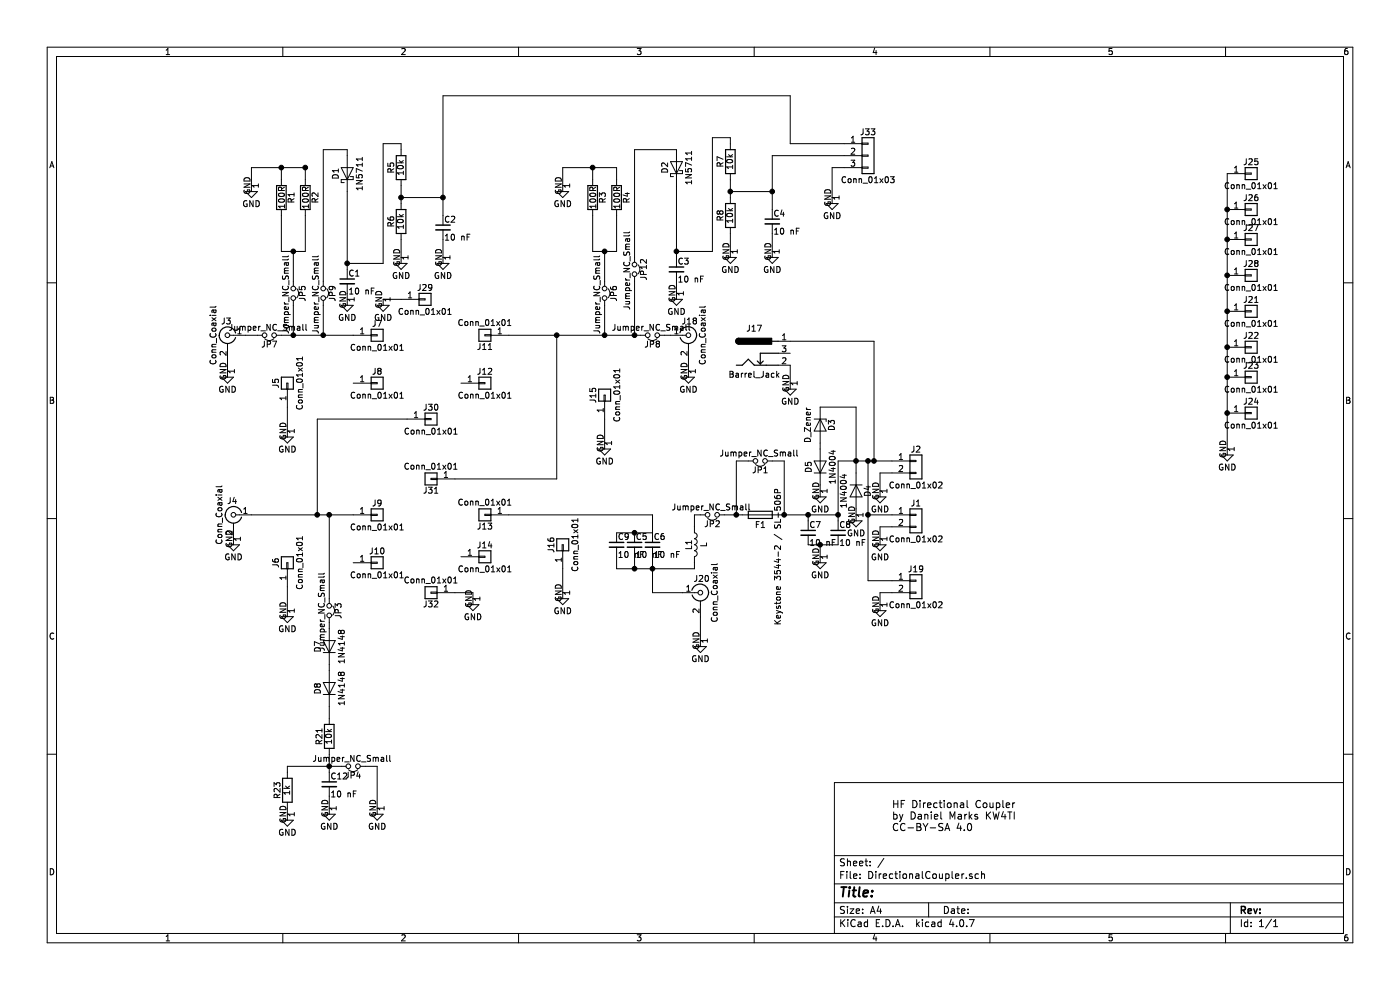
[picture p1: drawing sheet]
EESchema Schematic File Version 2
LIBS:power
LIBS:device
LIBS:switches
LIBS:relays
LIBS:motors
LIBS:transistors
LIBS:conn
LIBS:linear
LIBS:regul
LIBS:74xx
LIBS:cmos4000
LIBS:adc-dac
LIBS:memory
LIBS:xilinx
LIBS:microcontrollers
LIBS:dsp
LIBS:microchip
LIBS:analog_switches
LIBS:motorola
LIBS:texas
LIBS:intel
LIBS:audio
LIBS:interface
LIBS:digital-audio
LIBS:philips
LIBS:display
LIBS:cypress
LIBS:siliconi
LIBS:opto
LIBS:atmel
LIBS:contrib
LIBS:valves
LIBS:DirectionalCoupler-cache
EELAYER 25 0
EELAYER END
$Descr A4 11693 8268
encoding utf-8
Sheet 1 1
Title ""
Date ""
Rev ""
Comp ""
Comment1 ""
Comment2 ""
Comment3 ""
Comment4 ""
$EndDescr
$Comp
L Conn_Coaxial J3
U 1 1
P 1900 2800
F 0 "J3" H 1910 2920 50  0000 C CNN
F 1 "Conn_Coaxial" V 2015 2800 50  0000 C CNN
F 2 "DirectionalCoupler:bnc_90_1-1337543-0_pad_combo" H 1900 2800 50  0001 C CNN
F 3 "" H 1900 2800 50  0001 C CNN
	1    1900 2800
	-1   0    0    -1  
$EndComp
$Comp
L GND #PWR1
U 1 1
P 1900 3100
F 0 "#PWR1" H 1900 2850 50  0001 C CNN
F 1 "GND" H 1900 2950 50  0000 C CNN
F 2 "" H 1900 3100 50  0001 C CNN
F 3 "" H 1900 3100 50  0001 C CNN
	1    1900 3100
	1    0    0    -1  
$EndComp
$Comp
L Conn_Coaxial J18
U 1 1
P 5750 2800
F 0 "J18" H 5760 2920 50  0000 C CNN
F 1 "Conn_Coaxial" V 5865 2800 50  0000 C CNN
F 2 "DirectionalCoupler:bnc_90_1-1337543-0_pad_combo" H 5750 2800 50  0001 C CNN
F 3 "" H 5750 2800 50  0001 C CNN
	1    5750 2800
	1    0    0    -1  
$EndComp
$Comp
L GND #PWR18
U 1 1
P 5750 3100
F 0 "#PWR18" H 5750 2850 50  0001 C CNN
F 1 "GND" H 5750 2950 50  0000 C CNN
F 2 "" H 5750 3100 50  0001 C CNN
F 3 "" H 5750 3100 50  0001 C CNN
	1    5750 3100
	1    0    0    -1  
$EndComp
$Comp
L Conn_01x01 J5
U 1 1
P 2400 3200
F 0 "J5" H 2400 3300 50  0000 C CNN
F 1 "Conn_01x01" H 2400 3100 50  0000 C CNN
F 2 "Connectors:1pin" H 2400 3200 50  0001 C CNN
F 3 "" H 2400 3200 50  0001 C CNN
	1    2400 3200
	0    -1   -1   0   
$EndComp
$Comp
L GND #PWR4
U 1 1
P 2400 3600
F 0 "#PWR4" H 2400 3350 50  0001 C CNN
F 1 "GND" H 2400 3450 50  0000 C CNN
F 2 "" H 2400 3600 50  0001 C CNN
F 3 "" H 2400 3600 50  0001 C CNN
	1    2400 3600
	1    0    0    -1  
$EndComp
$Comp
L Conn_01x01 J7
U 1 1
P 3150 2800
F 0 "J7" H 3150 2900 50  0000 C CNN
F 1 "Conn_01x01" H 3150 2700 50  0000 C CNN
F 2 "Connectors:1pin" H 3150 2800 50  0001 C CNN
F 3 "" H 3150 2800 50  0001 C CNN
	1    3150 2800
	1    0    0    -1  
$EndComp
$Comp
L Conn_01x01 J11
U 1 1
P 4050 2800
F 0 "J11" H 4050 2900 50  0000 C CNN
F 1 "Conn_01x01" H 4050 2700 50  0000 C CNN
F 2 "Connectors:1pin" H 4050 2800 50  0001 C CNN
F 3 "" H 4050 2800 50  0001 C CNN
	1    4050 2800
	-1   0    0    1   
$EndComp
$Comp
L Conn_01x01 J15
U 1 1
P 5050 3300
F 0 "J15" H 5050 3400 50  0000 C CNN
F 1 "Conn_01x01" H 5050 3200 50  0000 C CNN
F 2 "Connectors:1pin" H 5050 3300 50  0001 C CNN
F 3 "" H 5050 3300 50  0001 C CNN
	1    5050 3300
	0    -1   -1   0   
$EndComp
$Comp
L GND #PWR16
U 1 1
P 5050 3700
F 0 "#PWR16" H 5050 3450 50  0001 C CNN
F 1 "GND" H 5050 3550 50  0000 C CNN
F 2 "" H 5050 3700 50  0001 C CNN
F 3 "" H 5050 3700 50  0001 C CNN
	1    5050 3700
	1    0    0    -1  
$EndComp
$Comp
L Conn_01x01 J12
U 1 1
P 4050 3200
F 0 "J12" H 4050 3300 50  0000 C CNN
F 1 "Conn_01x01" H 4050 3100 50  0000 C CNN
F 2 "Connectors:1pin" H 4050 3200 50  0001 C CNN
F 3 "" H 4050 3200 50  0001 C CNN
	1    4050 3200
	1    0    0    -1  
$EndComp
$Comp
L Conn_01x01 J8
U 1 1
P 3150 3200
F 0 "J8" H 3150 3300 50  0000 C CNN
F 1 "Conn_01x01" H 3150 3100 50  0000 C CNN
F 2 "Connectors:1pin" H 3150 3200 50  0001 C CNN
F 3 "" H 3150 3200 50  0001 C CNN
	1    3150 3200
	1    0    0    -1  
$EndComp
$Comp
L Conn_Coaxial J4
U 1 1
P 1950 4300
F 0 "J4" H 1960 4420 50  0000 C CNN
F 1 "Conn_Coaxial" V 2065 4300 50  0000 C CNN
F 2 "DirectionalCoupler:bnc_90_1-1337543-0_pad_combo" H 1950 4300 50  0001 C CNN
F 3 "" H 1950 4300 50  0001 C CNN
	1    1950 4300
	-1   0    0    -1  
$EndComp
$Comp
L GND #PWR2
U 1 1
P 1950 4500
F 0 "#PWR2" H 1950 4250 50  0001 C CNN
F 1 "GND" H 1950 4350 50  0000 C CNN
F 2 "" H 1950 4500 50  0001 C CNN
F 3 "" H 1950 4500 50  0001 C CNN
	1    1950 4500
	1    0    0    -1  
$EndComp
$Comp
L Conn_Coaxial J20
U 1 1
P 5850 4950
F 0 "J20" H 5860 5070 50  0000 C CNN
F 1 "Conn_Coaxial" V 5965 4950 50  0000 C CNN
F 2 "DirectionalCoupler:bnc_90_1-1337543-0_pad_combo" H 5850 4950 50  0001 C CNN
F 3 "" H 5850 4950 50  0001 C CNN
	1    5850 4950
	1    0    0    -1  
$EndComp
$Comp
L GND #PWR19
U 1 1
P 5850 5350
F 0 "#PWR19" H 5850 5100 50  0001 C CNN
F 1 "GND" H 5850 5200 50  0000 C CNN
F 2 "" H 5850 5350 50  0001 C CNN
F 3 "" H 5850 5350 50  0001 C CNN
	1    5850 5350
	1    0    0    -1  
$EndComp
$Comp
L GND #PWR5
U 1 1
P 2400 5100
F 0 "#PWR5" H 2400 4850 50  0001 C CNN
F 1 "GND" H 2400 4950 50  0000 C CNN
F 2 "" H 2400 5100 50  0001 C CNN
F 3 "" H 2400 5100 50  0001 C CNN
	1    2400 5100
	1    0    0    -1  
$EndComp
$Comp
L Conn_01x01 J9
U 1 1
P 3150 4300
F 0 "J9" H 3150 4400 50  0000 C CNN
F 1 "Conn_01x01" H 3150 4200 50  0000 C CNN
F 2 "Connectors:1pin" H 3150 4300 50  0001 C CNN
F 3 "" H 3150 4300 50  0001 C CNN
	1    3150 4300
	1    0    0    -1  
$EndComp
$Comp
L Conn_01x01 J13
U 1 1
P 4050 4300
F 0 "J13" H 4050 4400 50  0000 C CNN
F 1 "Conn_01x01" H 4050 4200 50  0000 C CNN
F 2 "Connectors:1pin" H 4050 4300 50  0001 C CNN
F 3 "" H 4050 4300 50  0001 C CNN
	1    4050 4300
	-1   0    0    1   
$EndComp
$Comp
L Conn_01x01 J16
U 1 1
P 4700 4550
F 0 "J16" H 4700 4650 50  0000 C CNN
F 1 "Conn_01x01" H 4700 4450 50  0000 C CNN
F 2 "Connectors:1pin" H 4700 4550 50  0001 C CNN
F 3 "" H 4700 4550 50  0001 C CNN
	1    4700 4550
	0    -1   -1   0   
$EndComp
$Comp
L GND #PWR15
U 1 1
P 4700 4950
F 0 "#PWR15" H 4700 4700 50  0001 C CNN
F 1 "GND" H 4700 4800 50  0000 C CNN
F 2 "" H 4700 4950 50  0001 C CNN
F 3 "" H 4700 4950 50  0001 C CNN
	1    4700 4950
	1    0    0    -1  
$EndComp
$Comp
L Conn_01x01 J14
U 1 1
P 4050 4650
F 0 "J14" H 4050 4750 50  0000 C CNN
F 1 "Conn_01x01" H 4050 4550 50  0000 C CNN
F 2 "Connectors:1pin" H 4050 4650 50  0001 C CNN
F 3 "" H 4050 4650 50  0001 C CNN
	1    4050 4650
	1    0    0    -1  
$EndComp
$Comp
L Conn_01x01 J10
U 1 1
P 3150 4700
F 0 "J10" H 3150 4800 50  0000 C CNN
F 1 "Conn_01x01" H 3150 4600 50  0000 C CNN
F 2 "Connectors:1pin" H 3150 4700 50  0001 C CNN
F 3 "" H 3150 4700 50  0001 C CNN
	1    3150 4700
	1    0    0    -1  
$EndComp
$Comp
L Conn_01x01 J21
U 1 1
P 10450 2600
F 0 "J21" H 10450 2700 50  0000 C CNN
F 1 "Conn_01x01" H 10450 2500 50  0000 C CNN
F 2 "Connectors:1pin" H 10450 2600 50  0001 C CNN
F 3 "" H 10450 2600 50  0001 C CNN
	1    10450 2600
	1    0    0    -1  
$EndComp
$Comp
L Conn_01x01 J22
U 1 1
P 10450 2900
F 0 "J22" H 10450 3000 50  0000 C CNN
F 1 "Conn_01x01" H 10450 2800 50  0000 C CNN
F 2 "Connectors:1pin" H 10450 2900 50  0001 C CNN
F 3 "" H 10450 2900 50  0001 C CNN
	1    10450 2900
	1    0    0    -1  
$EndComp
$Comp
L Conn_01x01 J23
U 1 1
P 10450 3150
F 0 "J23" H 10450 3250 50  0000 C CNN
F 1 "Conn_01x01" H 10450 3050 50  0000 C CNN
F 2 "Connectors:1pin" H 10450 3150 50  0001 C CNN
F 3 "" H 10450 3150 50  0001 C CNN
	1    10450 3150
	1    0    0    -1  
$EndComp
$Comp
L Conn_01x01 J24
U 1 1
P 10450 3450
F 0 "J24" H 10450 3550 50  0000 C CNN
F 1 "Conn_01x01" H 10450 3350 50  0000 C CNN
F 2 "Connectors:1pin" H 10450 3450 50  0001 C CNN
F 3 "" H 10450 3450 50  0001 C CNN
	1    10450 3450
	1    0    0    -1  
$EndComp
$Comp
L GND #PWR30
U 1 1
P 10250 3750
F 0 "#PWR30" H 10250 3500 50  0001 C CNN
F 1 "GND" H 10250 3600 50  0000 C CNN
F 2 "" H 10250 3750 50  0001 C CNN
F 3 "" H 10250 3750 50  0001 C CNN
	1    10250 3750
	1    0    0    -1  
$EndComp
$Comp
L Conn_01x01 J6
U 1 1
P 2400 4700
F 0 "J6" H 2400 4800 50  0000 C CNN
F 1 "Conn_01x01" H 2400 4600 50  0000 C CNN
F 2 "Connectors:1pin" H 2400 4700 50  0001 C CNN
F 3 "" H 2400 4700 50  0001 C CNN
	1    2400 4700
	0    -1   -1   0   
$EndComp
$Comp
L Conn_01x01 J29
U 1 1
P 3550 2500
F 0 "J29" H 3550 2600 50  0000 C CNN
F 1 "Conn_01x01" H 3550 2400 50  0000 C CNN
F 2 "Connectors:1pin" H 3550 2500 50  0001 C CNN
F 3 "" H 3550 2500 50  0001 C CNN
	1    3550 2500
	1    0    0    -1  
$EndComp
$Comp
L GND #PWR10
U 1 1
P 3200 2500
F 0 "#PWR10" H 3200 2250 50  0001 C CNN
F 1 "GND" H 3200 2350 50  0000 C CNN
F 2 "" H 3200 2500 50  0001 C CNN
F 3 "" H 3200 2500 50  0001 C CNN
	1    3200 2500
	1    0    0    -1  
$EndComp
$Comp
L Conn_01x01 J30
U 1 1
P 3600 3500
F 0 "J30" H 3600 3600 50  0000 C CNN
F 1 "Conn_01x01" H 3600 3400 50  0000 C CNN
F 2 "Connectors:1pin" H 3600 3500 50  0001 C CNN
F 3 "" H 3600 3500 50  0001 C CNN
	1    3600 3500
	1    0    0    -1  
$EndComp
$Comp
L Conn_01x01 J31
U 1 1
P 3600 4000
F 0 "J31" H 3600 4100 50  0000 C CNN
F 1 "Conn_01x01" H 3600 3900 50  0000 C CNN
F 2 "Connectors:1pin" H 3600 4000 50  0001 C CNN
F 3 "" H 3600 4000 50  0001 C CNN
	1    3600 4000
	-1   0    0    1   
$EndComp
$Comp
L Conn_01x01 J32
U 1 1
P 3600 4950
F 0 "J32" H 3600 5050 50  0000 C CNN
F 1 "Conn_01x01" H 3600 4850 50  0000 C CNN
F 2 "Connectors:1pin" H 3600 4950 50  0001 C CNN
F 3 "" H 3600 4950 50  0001 C CNN
	1    3600 4950
	-1   0    0    1   
$EndComp
$Comp
L GND #PWR13
U 1 1
P 3950 5000
F 0 "#PWR13" H 3950 4750 50  0001 C CNN
F 1 "GND" H 3950 4850 50  0000 C CNN
F 2 "" H 3950 5000 50  0001 C CNN
F 3 "" H 3950 5000 50  0001 C CNN
	1    3950 5000
	1    0    0    -1  
$EndComp
$Comp
L R R1
U 1 1
P 2350 1650
F 0 "R1" V 2430 1650 50  0000 C CNN
F 1 "100R" V 2350 1650 50  0000 C CNN
F 2 "DirectionalCoupler:R_Axial_DIN0309_L9.0mm_D3.2mm_P12.70mm_Horizontal" V 2280 1650 50  0001 C CNN
F 3 "" H 2350 1650 50  0001 C CNN
	1    2350 1650
	1    0    0    -1  
$EndComp
$Comp
L R R2
U 1 1
P 2550 1650
F 0 "R2" V 2630 1650 50  0000 C CNN
F 1 "100R" V 2550 1650 50  0000 C CNN
F 2 "DirectionalCoupler:R_Axial_DIN0309_L9.0mm_D3.2mm_P12.70mm_Horizontal" V 2480 1650 50  0001 C CNN
F 3 "" H 2550 1650 50  0001 C CNN
	1    2550 1650
	1    0    0    -1  
$EndComp
$Comp
L GND #PWR3
U 1 1
P 2100 1550
F 0 "#PWR3" H 2100 1300 50  0001 C CNN
F 1 "GND" H 2100 1400 50  0000 C CNN
F 2 "" H 2100 1550 50  0001 C CNN
F 3 "" H 2100 1550 50  0001 C CNN
	1    2100 1550
	1    0    0    -1  
$EndComp
$Comp
L R R3
U 1 1
P 4950 1650
F 0 "R3" V 5030 1650 50  0000 C CNN
F 1 "100R" V 4950 1650 50  0000 C CNN
F 2 "DirectionalCoupler:R_Axial_DIN0309_L9.0mm_D3.2mm_P12.70mm_Horizontal" V 4880 1650 50  0001 C CNN
F 3 "" H 4950 1650 50  0001 C CNN
	1    4950 1650
	1    0    0    -1  
$EndComp
$Comp
L R R4
U 1 1
P 5150 1650
F 0 "R4" V 5230 1650 50  0000 C CNN
F 1 "100R" V 5150 1650 50  0000 C CNN
F 2 "DirectionalCoupler:R_Axial_DIN0309_L9.0mm_D3.2mm_P12.70mm_Horizontal" V 5080 1650 50  0001 C CNN
F 3 "" H 5150 1650 50  0001 C CNN
	1    5150 1650
	1    0    0    -1  
$EndComp
$Comp
L GND #PWR14
U 1 1
P 4700 1550
F 0 "#PWR14" H 4700 1300 50  0001 C CNN
F 1 "GND" H 4700 1400 50  0000 C CNN
F 2 "" H 4700 1550 50  0001 C CNN
F 3 "" H 4700 1550 50  0001 C CNN
	1    4700 1550
	1    0    0    -1  
$EndComp
$Comp
L D_Schottky D1
U 1 1
P 2900 1450
F 0 "D1" H 2900 1550 50  0000 C CNN
F 1 "1N5711" H 2900 1350 50  0000 C CNN
F 2 "Diodes_THT:D_DO-35_SOD27_P7.62mm_Horizontal" H 2900 1450 50  0001 C CNN
F 3 "" H 2900 1450 50  0001 C CNN
	1    2900 1450
	0    -1   -1   0   
$EndComp
$Comp
L C_Small C1
U 1 1
P 2900 2350
F 0 "C1" H 2910 2420 50  0000 L CNN
F 1 "10 nF" H 2910 2270 50  0000 L CNN
F 2 "Capacitors_THT:C_Disc_D5.0mm_W2.5mm_P5.00mm" H 2900 2350 50  0001 C CNN
F 3 "" H 2900 2350 50  0001 C CNN
	1    2900 2350
	1    0    0    -1  
$EndComp
$Comp
L GND #PWR8
U 1 1
P 2900 2500
F 0 "#PWR8" H 2900 2250 50  0001 C CNN
F 1 "GND" H 2900 2350 50  0000 C CNN
F 2 "" H 2900 2500 50  0001 C CNN
F 3 "" H 2900 2500 50  0001 C CNN
	1    2900 2500
	1    0    0    -1  
$EndComp
$Comp
L R R5
U 1 1
P 3350 1400
F 0 "R5" V 3430 1400 50  0000 C CNN
F 1 "10k" V 3350 1400 50  0000 C CNN
F 2 "Resistors_THT:R_Axial_DIN0207_L6.3mm_D2.5mm_P7.62mm_Horizontal" V 3280 1400 50  0001 C CNN
F 3 "" H 3350 1400 50  0001 C CNN
	1    3350 1400
	-1   0    0    1   
$EndComp
$Comp
L R R6
U 1 1
P 3350 1850
F 0 "R6" V 3430 1850 50  0000 C CNN
F 1 "10k" V 3350 1850 50  0000 C CNN
F 2 "Resistors_THT:R_Axial_DIN0207_L6.3mm_D2.5mm_P7.62mm_Horizontal" V 3280 1850 50  0001 C CNN
F 3 "" H 3350 1850 50  0001 C CNN
	1    3350 1850
	-1   0    0    1   
$EndComp
$Comp
L GND #PWR11
U 1 1
P 3350 2150
F 0 "#PWR11" H 3350 1900 50  0001 C CNN
F 1 "GND" H 3350 2000 50  0000 C CNN
F 2 "" H 3350 2150 50  0001 C CNN
F 3 "" H 3350 2150 50  0001 C CNN
	1    3350 2150
	1    0    0    -1  
$EndComp
$Comp
L C_Small C2
U 1 1
P 3700 1900
F 0 "C2" H 3710 1970 50  0000 L CNN
F 1 "10 nF" H 3710 1820 50  0000 L CNN
F 2 "Capacitors_THT:C_Disc_D5.0mm_W2.5mm_P5.00mm" H 3700 1900 50  0001 C CNN
F 3 "" H 3700 1900 50  0001 C CNN
	1    3700 1900
	1    0    0    -1  
$EndComp
$Comp
L GND #PWR12
U 1 1
P 3700 2150
F 0 "#PWR12" H 3700 1900 50  0001 C CNN
F 1 "GND" H 3700 2000 50  0000 C CNN
F 2 "" H 3700 2150 50  0001 C CNN
F 3 "" H 3700 2150 50  0001 C CNN
	1    3700 2150
	1    0    0    -1  
$EndComp
$Comp
L D_Schottky D2
U 1 1
P 5650 1400
F 0 "D2" H 5650 1500 50  0000 C CNN
F 1 "1N5711" H 5650 1300 50  0000 C CNN
F 2 "Diodes_THT:D_DO-35_SOD27_P7.62mm_Horizontal" H 5650 1400 50  0001 C CNN
F 3 "" H 5650 1400 50  0001 C CNN
	1    5650 1400
	0    -1   -1   0   
$EndComp
$Comp
L C_Small C3
U 1 1
P 5650 2250
F 0 "C3" H 5660 2320 50  0000 L CNN
F 1 "10 nF" H 5660 2170 50  0000 L CNN
F 2 "Capacitors_THT:C_Disc_D5.0mm_W2.5mm_P5.00mm" H 5650 2250 50  0001 C CNN
F 3 "" H 5650 2250 50  0001 C CNN
	1    5650 2250
	1    0    0    -1  
$EndComp
$Comp
L R R7
U 1 1
P 6100 1350
F 0 "R7" V 6180 1350 50  0000 C CNN
F 1 "10k" V 6100 1350 50  0000 C CNN
F 2 "Resistors_THT:R_Axial_DIN0207_L6.3mm_D2.5mm_P7.62mm_Horizontal" V 6030 1350 50  0001 C CNN
F 3 "" H 6100 1350 50  0001 C CNN
	1    6100 1350
	-1   0    0    1   
$EndComp
$Comp
L R R8
U 1 1
P 6100 1800
F 0 "R8" V 6180 1800 50  0000 C CNN
F 1 "10k" V 6100 1800 50  0000 C CNN
F 2 "Resistors_THT:R_Axial_DIN0207_L6.3mm_D2.5mm_P7.62mm_Horizontal" V 6030 1800 50  0001 C CNN
F 3 "" H 6100 1800 50  0001 C CNN
	1    6100 1800
	-1   0    0    1   
$EndComp
$Comp
L GND #PWR20
U 1 1
P 6100 2100
F 0 "#PWR20" H 6100 1850 50  0001 C CNN
F 1 "GND" H 6100 1950 50  0000 C CNN
F 2 "" H 6100 2100 50  0001 C CNN
F 3 "" H 6100 2100 50  0001 C CNN
	1    6100 2100
	1    0    0    -1  
$EndComp
$Comp
L C_Small C4
U 1 1
P 6450 1850
F 0 "C4" H 6460 1920 50  0000 L CNN
F 1 "10 nF" H 6460 1770 50  0000 L CNN
F 2 "Capacitors_THT:C_Disc_D5.0mm_W2.5mm_P5.00mm" H 6450 1850 50  0001 C CNN
F 3 "" H 6450 1850 50  0001 C CNN
	1    6450 1850
	1    0    0    -1  
$EndComp
$Comp
L GND #PWR21
U 1 1
P 6450 2100
F 0 "#PWR21" H 6450 1850 50  0001 C CNN
F 1 "GND" H 6450 1950 50  0000 C CNN
F 2 "" H 6450 2100 50  0001 C CNN
F 3 "" H 6450 2100 50  0001 C CNN
	1    6450 2100
	1    0    0    -1  
$EndComp
$Comp
L Conn_01x03 J33
U 1 1
P 7250 1300
F 0 "J33" H 7250 1500 50  0000 C CNN
F 1 "Conn_01x03" H 7250 1100 50  0000 C CNN
F 2 "Pin_Headers:Pin_Header_Straight_1x03_Pitch2.54mm" H 7250 1300 50  0001 C CNN
F 3 "" H 7250 1300 50  0001 C CNN
	1    7250 1300
	1    0    0    -1  
$EndComp
$Comp
L GND #PWR25
U 1 1
P 6950 1650
F 0 "#PWR25" H 6950 1400 50  0001 C CNN
F 1 "GND" H 6950 1500 50  0000 C CNN
F 2 "" H 6950 1650 50  0001 C CNN
F 3 "" H 6950 1650 50  0001 C CNN
	1    6950 1650
	1    0    0    -1  
$EndComp
$Comp
L Jumper_NC_Small JP5
U 1 1
P 2450 2450
F 0 "JP5" H 2450 2530 50  0000 C CNN
F 1 "Jumper_NC_Small" H 2460 2390 50  0000 C CNN
F 2 "Pin_Headers:Pin_Header_Straight_1x02_Pitch2.54mm" H 2450 2450 50  0001 C CNN
F 3 "" H 2450 2450 50  0001 C CNN
	1    2450 2450
	0    1    1    0   
$EndComp
$Comp
L Jumper_NC_Small JP6
U 1 1
P 5050 2450
F 0 "JP6" H 5050 2530 50  0000 C CNN
F 1 "Jumper_NC_Small" H 5060 2390 50  0000 C CNN
F 2 "Pin_Headers:Pin_Header_Straight_1x02_Pitch2.54mm" H 5050 2450 50  0001 C CNN
F 3 "" H 5050 2450 50  0001 C CNN
	1    5050 2450
	0    1    1    0   
$EndComp
$Comp
L GND #PWR17
U 1 1
P 5650 2450
F 0 "#PWR17" H 5650 2200 50  0001 C CNN
F 1 "GND" H 5650 2300 50  0000 C CNN
F 2 "" H 5650 2450 50  0001 C CNN
F 3 "" H 5650 2450 50  0001 C CNN
	1    5650 2450
	1    0    0    -1  
$EndComp
$Comp
L D D7
U 1 1
P 2750 5400
F 0 "D7" H 2750 5500 50  0000 C CNN
F 1 "1N4148" H 2750 5300 50  0000 C CNN
F 2 "Diodes_THT:D_DO-35_SOD27_P7.62mm_Horizontal" H 2750 5400 50  0001 C CNN
F 3 "" H 2750 5400 50  0001 C CNN
	1    2750 5400
	0    -1   -1   0   
$EndComp
$Comp
L D D8
U 1 1
P 2750 5750
F 0 "D8" H 2750 5850 50  0000 C CNN
F 1 "1N4148" H 2750 5650 50  0000 C CNN
F 2 "Diodes_THT:D_DO-35_SOD27_P7.62mm_Horizontal" H 2750 5750 50  0001 C CNN
F 3 "" H 2750 5750 50  0001 C CNN
	1    2750 5750
	0    -1   -1   0   
$EndComp
$Comp
L C_Small C12
U 1 1
P 2750 6550
F 0 "C12" H 2760 6620 50  0000 L CNN
F 1 "10 nF" H 2760 6470 50  0000 L CNN
F 2 "Capacitors_THT:C_Disc_D5.0mm_W2.5mm_P2.50mm" H 2750 6550 50  0001 C CNN
F 3 "" H 2750 6550 50  0001 C CNN
	1    2750 6550
	1    0    0    -1  
$EndComp
$Comp
L Jumper_NC_Small JP3
U 1 1
P 2750 5100
F 0 "JP3" H 2750 5180 50  0000 C CNN
F 1 "Jumper_NC_Small" H 2760 5040 50  0000 C CNN
F 2 "Pin_Headers:Pin_Header_Straight_1x02_Pitch2.54mm" H 2750 5100 50  0001 C CNN
F 3 "" H 2750 5100 50  0001 C CNN
	1    2750 5100
	0    1    1    0   
$EndComp
$Comp
L R R21
U 1 1
P 2750 6150
F 0 "R21" V 2830 6150 50  0000 C CNN
F 1 "10k" V 2750 6150 50  0000 C CNN
F 2 "Resistors_THT:R_Axial_DIN0207_L6.3mm_D2.5mm_P7.62mm_Horizontal" V 2680 6150 50  0001 C CNN
F 3 "" H 2750 6150 50  0001 C CNN
	1    2750 6150
	-1   0    0    1   
$EndComp
$Comp
L GND #PWR7
U 1 1
P 2750 6750
F 0 "#PWR7" H 2750 6500 50  0001 C CNN
F 1 "GND" H 2750 6600 50  0000 C CNN
F 2 "" H 2750 6750 50  0001 C CNN
F 3 "" H 2750 6750 50  0001 C CNN
	1    2750 6750
	1    0    0    -1  
$EndComp
$Comp
L Jumper_NC_Small JP4
U 1 1
P 2950 6400
F 0 "JP4" H 2950 6480 50  0000 C CNN
F 1 "Jumper_NC_Small" H 2960 6340 50  0000 C CNN
F 2 "Pin_Headers:Pin_Header_Straight_1x02_Pitch2.54mm" H 2950 6400 50  0001 C CNN
F 3 "" H 2950 6400 50  0001 C CNN
	1    2950 6400
	-1   0    0    1   
$EndComp
$Comp
L GND #PWR9
U 1 1
P 3150 6750
F 0 "#PWR9" H 3150 6500 50  0001 C CNN
F 1 "GND" H 3150 6600 50  0000 C CNN
F 2 "" H 3150 6750 50  0001 C CNN
F 3 "" H 3150 6750 50  0001 C CNN
	1    3150 6750
	1    0    0    -1  
$EndComp
$Comp
L R R23
U 1 1
P 2400 6600
F 0 "R23" V 2480 6600 50  0000 C CNN
F 1 "1k" V 2400 6600 50  0000 C CNN
F 2 "Resistors_THT:R_Axial_DIN0207_L6.3mm_D2.5mm_P7.62mm_Horizontal" V 2330 6600 50  0001 C CNN
F 3 "" H 2400 6600 50  0001 C CNN
	1    2400 6600
	-1   0    0    1   
$EndComp
$Comp
L GND #PWR6
U 1 1
P 2400 6800
F 0 "#PWR6" H 2400 6550 50  0001 C CNN
F 1 "GND" H 2400 6650 50  0000 C CNN
F 2 "" H 2400 6800 50  0001 C CNN
F 3 "" H 2400 6800 50  0001 C CNN
	1    2400 6800
	1    0    0    -1  
$EndComp
$Comp
L Jumper_NC_Small JP9
U 1 1
P 2700 2450
F 0 "JP9" H 2700 2530 50  0000 C CNN
F 1 "Jumper_NC_Small" H 2710 2390 50  0000 C CNN
F 2 "Pin_Headers:Pin_Header_Straight_1x02_Pitch2.54mm" H 2700 2450 50  0001 C CNN
F 3 "" H 2700 2450 50  0001 C CNN
	1    2700 2450
	0    1    1    0   
$EndComp
$Comp
L Jumper_NC_Small JP12
U 1 1
P 5300 2250
F 0 "JP12" H 5300 2330 50  0000 C CNN
F 1 "Jumper_NC_Small" H 5310 2190 50  0000 C CNN
F 2 "Pin_Headers:Pin_Header_Straight_1x02_Pitch2.54mm" H 5300 2250 50  0001 C CNN
F 3 "" H 5300 2250 50  0001 C CNN
	1    5300 2250
	0    1    1    0   
$EndComp
$Comp
L C_Small C6
U 1 1
P 5450 4550
F 0 "C6" H 5460 4620 50  0000 L CNN
F 1 "10 nF" H 5460 4470 50  0000 L CNN
F 2 "Capacitors_THT:C_Disc_D5.0mm_W2.5mm_P5.00mm" H 5450 4550 50  0001 C CNN
F 3 "" H 5450 4550 50  0001 C CNN
	1    5450 4550
	1    0    0    -1  
$EndComp
$Comp
L C_Small C5
U 1 1
P 5300 4550
F 0 "C5" H 5310 4620 50  0000 L CNN
F 1 "10 nF" H 5310 4470 50  0000 L CNN
F 2 "Capacitors_THT:C_Disc_D5.0mm_W2.5mm_P5.00mm" H 5300 4550 50  0001 C CNN
F 3 "" H 5300 4550 50  0001 C CNN
	1    5300 4550
	1    0    0    -1  
$EndComp
$Comp
L L L1
U 1 1
P 5800 4550
F 0 "L1" V 5750 4550 50  0000 C CNN
F 1 "L" V 5875 4550 50  0000 C CNN
F 2 "DirectionalCoupler:BigRFChokeInductor" H 5800 4550 50  0001 C CNN
F 3 "" H 5800 4550 50  0001 C CNN
	1    5800 4550
	1    0    0    -1  
$EndComp
$Comp
L C_Small C7
U 1 1
P 6750 4450
F 0 "C7" H 6760 4520 50  0000 L CNN
F 1 "10 nF" H 6760 4370 50  0000 L CNN
F 2 "Capacitors_THT:C_Disc_D5.0mm_W2.5mm_P5.00mm" H 6750 4450 50  0001 C CNN
F 3 "" H 6750 4450 50  0001 C CNN
	1    6750 4450
	1    0    0    -1  
$EndComp
$Comp
L C_Small C8
U 1 1
P 7000 4450
F 0 "C8" H 7010 4520 50  0000 L CNN
F 1 "10 nF" H 7010 4370 50  0000 L CNN
F 2 "Capacitors_THT:C_Disc_D5.0mm_W2.5mm_P5.00mm" H 7000 4450 50  0001 C CNN
F 3 "" H 7000 4450 50  0001 C CNN
	1    7000 4450
	1    0    0    -1  
$EndComp
$Comp
L GND #PWR24
U 1 1
P 6850 4650
F 0 "#PWR24" H 6850 4400 50  0001 C CNN
F 1 "GND" H 6850 4500 50  0000 C CNN
F 2 "" H 6850 4650 50  0001 C CNN
F 3 "" H 6850 4650 50  0001 C CNN
	1    6850 4650
	1    0    0    -1  
$EndComp
$Comp
L Conn_01x02 J1
U 1 1
P 7650 4300
F 0 "J1" H 7650 4400 50  0000 C CNN
F 1 "Conn_01x02" H 7650 4100 50  0000 C CNN
F 2 "Connectors_Terminal_Blocks:TerminalBlock_bornier-2_P5.08mm" H 7650 4300 50  0001 C CNN
F 3 "" H 7650 4300 50  0001 C CNN
	1    7650 4300
	1    0    0    -1  
$EndComp
$Comp
L GND #PWR28
U 1 1
P 7350 4500
F 0 "#PWR28" H 7350 4250 50  0001 C CNN
F 1 "GND" H 7350 4350 50  0000 C CNN
F 2 "" H 7350 4500 50  0001 C CNN
F 3 "" H 7350 4500 50  0001 C CNN
	1    7350 4500
	1    0    0    -1  
$EndComp
$Comp
L Conn_01x02 J2
U 1 1
P 7650 3850
F 0 "J2" H 7650 3950 50  0000 C CNN
F 1 "Conn_01x02" H 7650 3650 50  0000 C CNN
F 2 "Connectors_Terminal_Blocks:TerminalBlock_bornier-2_P5.08mm" H 7650 3850 50  0001 C CNN
F 3 "" H 7650 3850 50  0001 C CNN
	1    7650 3850
	1    0    0    -1  
$EndComp
$Comp
L GND #PWR27
U 1 1
P 7350 4100
F 0 "#PWR27" H 7350 3850 50  0001 C CNN
F 1 "GND" H 7350 3950 50  0000 C CNN
F 2 "" H 7350 4100 50  0001 C CNN
F 3 "" H 7350 4100 50  0001 C CNN
	1    7350 4100
	1    0    0    -1  
$EndComp
$Comp
L Fuse F1
U 1 1
P 6350 4300
F 0 "F1" V 6430 4300 50  0000 C CNN
F 1 "Keystone 3544-2 / SL-506P" H 6700 4450 50  0000 C CNN
F 2 "DirectionalCoupler:SL506Pfuseholder" V 6280 4300 50  0001 C CNN
F 3 "" H 6350 4300 50  0001 C CNN
	1    6350 4300
	0    1    1    0   
$EndComp
$Comp
L Jumper_NC_Small JP1
U 1 1
P 6350 3850
F 0 "JP1" H 6350 3930 50  0000 C CNN
F 1 "Jumper_NC_Small" H 6360 3790 50  0000 C CNN
F 2 "Pin_Headers:Pin_Header_Straight_1x02_Pitch2.54mm" H 6350 3850 50  0001 C CNN
F 3 "" H 6350 3850 50  0001 C CNN
	1    6350 3850
	-1   0    0    1   
$EndComp
$Comp
L D D4
U 1 1
P 7150 4100
F 0 "D4" H 7150 4200 50  0000 C CNN
F 1 "1N4004" H 7150 4000 50  0000 C CNN
F 2 "Diodes_THT:D_DO-41_SOD81_P10.16mm_Horizontal" H 7150 4100 50  0001 C CNN
F 3 "" H 7150 4100 50  0001 C CNN
	1    7150 4100
	0    1    1    0   
$EndComp
$Comp
L GND #PWR26
U 1 1
P 7150 4300
F 0 "#PWR26" H 7150 4050 50  0001 C CNN
F 1 "GND" H 7150 4150 50  0000 C CNN
F 2 "" H 7150 4300 50  0001 C CNN
F 3 "" H 7150 4300 50  0001 C CNN
	1    7150 4300
	1    0    0    -1  
$EndComp
$Comp
L D_Zener D3
U 1 1
P 6850 3550
F 0 "D3" H 6850 3650 50  0000 C CNN
F 1 "D_Zener" H 6850 3450 50  0000 C CNN
F 2 "Diodes_THT:D_DO-41_SOD81_P10.16mm_Horizontal" H 6850 3550 50  0001 C CNN
F 3 "" H 6850 3550 50  0001 C CNN
	1    6850 3550
	0    1    1    0   
$EndComp
$Comp
L GND #PWR23
U 1 1
P 6850 4100
F 0 "#PWR23" H 6850 3850 50  0001 C CNN
F 1 "GND" H 6850 3950 50  0000 C CNN
F 2 "" H 6850 4100 50  0001 C CNN
F 3 "" H 6850 4100 50  0001 C CNN
	1    6850 4100
	1    0    0    -1  
$EndComp
$Comp
L D D5
U 1 1
P 6850 3900
F 0 "D5" H 6850 4000 50  0000 C CNN
F 1 "1N4004" H 6850 3800 50  0000 C CNN
F 2 "Diodes_THT:D_DO-41_SOD81_P10.16mm_Horizontal" H 6850 3900 50  0001 C CNN
F 3 "" H 6850 3900 50  0001 C CNN
	1    6850 3900
	0    -1   -1   0   
$EndComp
$Comp
L Barrel_Jack J17
U 1 1
P 6300 2950
F 0 "J17" H 6300 3160 50  0000 C CNN
F 1 "Barrel_Jack" H 6300 2775 50  0000 C CNN
F 2 "Connectors:BARREL_JACK" H 6350 2910 50  0001 C CNN
F 3 "" H 6350 2910 50  0001 C CNN
	1    6300 2950
	1    0    0    -1  
$EndComp
$Comp
L GND #PWR22
U 1 1
P 6600 3200
F 0 "#PWR22" H 6600 2950 50  0001 C CNN
F 1 "GND" H 6600 3050 50  0000 C CNN
F 2 "" H 6600 3200 50  0001 C CNN
F 3 "" H 6600 3200 50  0001 C CNN
	1    6600 3200
	1    0    0    -1  
$EndComp
Wire Wire Line
	4250 2800 5350 2800
Wire Wire Line
	2400 3600 2400 3400
Wire Wire Line
	5050 3700 5050 3500
Wire Wire Line
	5850 5150 5850 5350
Wire Wire Line
	2400 5100 2400 4900
Wire Wire Line
	2100 4300 2950 4300
Wire Wire Line
	4700 4950 4700 4750
Wire Wire Line
	10250 1450 10250 3750
Connection ~ 10250 2900
Connection ~ 10250 3150
Connection ~ 10250 3450
Wire Wire Line
	3200 2500 3350 2500
Wire Wire Line
	3950 5000 3950 4950
Wire Wire Line
	3950 4950 3800 4950
Wire Wire Line
	3800 4000 4650 4000
Wire Wire Line
	4650 4000 4650 2800
Connection ~ 4650 2800
Wire Wire Line
	3400 3500 2650 3500
Wire Wire Line
	2650 3500 2650 4300
Connection ~ 2650 4300
Wire Wire Line
	2350 1800 2350 2100
Wire Wire Line
	2550 2100 2550 1800
Wire Wire Line
	2100 1550 2100 1400
Wire Wire Line
	2100 1400 2550 1400
Wire Wire Line
	2350 1400 2350 1500
Connection ~ 2350 1400
Wire Wire Line
	4700 1550 4700 1400
Wire Wire Line
	4700 1400 5150 1400
Wire Wire Line
	5150 1400 5150 1500
Wire Wire Line
	4950 1400 4950 1500
Connection ~ 4950 1400
Wire Wire Line
	5150 2100 5150 1800
Wire Wire Line
	4950 1800 4950 2100
Connection ~ 2550 1400
Wire Wire Line
	2900 1600 2900 2250
Wire Wire Line
	3350 2150 3350 2000
Wire Wire Line
	3350 1550 3350 1700
Wire Wire Line
	3700 2150 3700 2000
Wire Wire Line
	3700 800  3700 1800
Wire Wire Line
	3700 1650 3350 1650
Connection ~ 3350 1650
Wire Wire Line
	5650 1550 5650 2150
Wire Wire Line
	6100 2100 6100 1950
Wire Wire Line
	6100 1500 6100 1650
Wire Wire Line
	5950 1150 5950 2100
Wire Wire Line
	5950 1150 6100 1150
Wire Wire Line
	6100 1150 6100 1200
Wire Wire Line
	6450 2100 6450 1950
Wire Wire Line
	6450 1300 6450 1750
Wire Wire Line
	6450 1600 6100 1600
Connection ~ 6100 1600
Wire Wire Line
	6950 1400 6950 1650
Wire Wire Line
	6950 1400 7050 1400
Wire Wire Line
	6450 1300 7050 1300
Connection ~ 6450 1600
Wire Wire Line
	3700 800  6600 800 
Wire Wire Line
	6600 800  6600 1200
Wire Wire Line
	6600 1200 7050 1200
Connection ~ 3700 1650
Wire Wire Line
	2550 1400 2550 1500
Wire Wire Line
	5450 4950 5700 4950
Wire Wire Line
	2350 2100 2550 2100
Wire Wire Line
	2700 1250 2700 2350
Wire Wire Line
	2700 1250 2900 1250
Wire Wire Line
	2900 1250 2900 1300
Wire Wire Line
	4950 2100 5150 2100
Wire Wire Line
	2450 2350 2450 2100
Connection ~ 2450 2100
Wire Wire Line
	2450 2550 2450 2800
Wire Wire Line
	5050 2350 5050 2100
Connection ~ 5050 2100
Wire Wire Line
	5050 2550 5050 2800
Connection ~ 5050 2800
Wire Wire Line
	5650 2350 5650 2450
Wire Wire Line
	2900 2450 2900 2500
Wire Wire Line
	2750 4300 2750 5000
Wire Wire Line
	2750 5200 2750 5250
Wire Wire Line
	2750 5550 2750 5600
Wire Wire Line
	2750 6000 2750 5900
Wire Wire Line
	2750 6750 2750 6650
Wire Wire Line
	5950 2100 5650 2100
Connection ~ 5650 2100
Wire Wire Line
	3350 1200 3350 1250
Wire Wire Line
	3200 1200 3350 1200
Wire Wire Line
	3200 1200 3200 2200
Wire Wire Line
	3200 2200 2900 2200
Connection ~ 2900 2200
Wire Wire Line
	2750 6300 2750 6450
Wire Wire Line
	2400 6400 2850 6400
Connection ~ 2750 6400
Wire Wire Line
	3050 6400 3150 6400
Wire Wire Line
	3150 6400 3150 6750
Connection ~ 2750 4300
Wire Wire Line
	2400 6800 2400 6750
Wire Wire Line
	2400 6450 2400 6400
Wire Wire Line
	2700 2800 2700 2550
Connection ~ 2700 2800
Wire Wire Line
	5300 1250 5650 1250
Wire Wire Line
	5450 4650 5450 4950
Wire Wire Line
	5150 4450 5450 4450
Wire Wire Line
	5450 4450 5450 4300
Wire Wire Line
	5300 4650 5300 4750
Wire Wire Line
	5150 4750 5800 4750
Connection ~ 5450 4750
Wire Wire Line
	6750 4300 6750 4350
Connection ~ 6750 4300
Wire Wire Line
	6750 4550 7000 4550
Wire Wire Line
	6850 4650 6850 4550
Connection ~ 6850 4550
Wire Wire Line
	7350 4500 7350 4400
Wire Wire Line
	7350 4400 7450 4400
Wire Wire Line
	5450 4300 4250 4300
Wire Wire Line
	7350 4100 7350 3950
Wire Wire Line
	7350 3950 7450 3950
Wire Wire Line
	6500 4300 7000 4300
Wire Wire Line
	7000 3850 7000 4350
Connection ~ 7000 4300
Wire Wire Line
	7000 3850 7450 3850
Wire Wire Line
	6050 4300 6200 4300
Wire Wire Line
	6150 4300 6150 3850
Wire Wire Line
	6150 3850 6250 3850
Connection ~ 6150 4300
Wire Wire Line
	6450 3850 6550 3850
Wire Wire Line
	6550 3850 6550 4300
Connection ~ 6550 4300
Wire Wire Line
	7150 4250 7150 4300
Wire Wire Line
	7150 3400 7150 3950
Connection ~ 7150 3850
Wire Wire Line
	6850 3700 6850 3750
Wire Wire Line
	6850 4050 6850 4100
Wire Wire Line
	6850 3400 7150 3400
Wire Wire Line
	7250 3850 7250 4850
Wire Wire Line
	7250 4300 7450 4300
Connection ~ 7250 3850
Wire Wire Line
	6600 3200 6600 3050
Wire Wire Line
	6600 2850 7300 2850
Wire Wire Line
	7300 2850 7300 3850
Connection ~ 7300 3850
Wire Wire Line
	5800 4750 5800 4700
$Comp
L Jumper_NC_Small JP2
U 1 1
P 5950 4300
F 0 "JP2" H 5950 4380 50  0000 C CNN
F 1 "Jumper_NC_Small" H 5960 4240 50  0000 C CNN
F 2 "Pin_Headers:Pin_Header_Straight_1x02_Pitch2.54mm" H 5950 4300 50  0001 C CNN
F 3 "" H 5950 4300 50  0001 C CNN
	1    5950 4300
	-1   0    0    1   
$EndComp
Wire Wire Line
	5800 4400 5800 4300
Wire Wire Line
	5800 4300 5850 4300
$Comp
L Conn_01x02 J19
U 1 1
P 7650 4850
F 0 "J19" H 7650 4950 50  0000 C CNN
F 1 "Conn_01x02" H 7650 4650 50  0000 C CNN
F 2 "Connectors_Terminal_Blocks:TerminalBlock_bornier-2_P5.08mm" H 7650 4850 50  0001 C CNN
F 3 "" H 7650 4850 50  0001 C CNN
	1    7650 4850
	1    0    0    -1  
$EndComp
Wire Wire Line
	7250 4850 7450 4850
Connection ~ 7250 4300
$Comp
L GND #PWR29
U 1 1
P 7350 5050
F 0 "#PWR29" H 7350 4800 50  0001 C CNN
F 1 "GND" H 7350 4900 50  0000 C CNN
F 2 "" H 7350 5050 50  0001 C CNN
F 3 "" H 7350 5050 50  0001 C CNN
	1    7350 5050
	1    0    0    -1  
$EndComp
Wire Wire Line
	7350 5050 7350 4950
Wire Wire Line
	7350 4950 7450 4950
Wire Wire Line
	5750 3000 5750 3100
Wire Wire Line
	1900 3000 1900 3100
$Comp
L Conn_01x01 J25
U 1 1
P 10450 1450
F 0 "J25" H 10450 1550 50  0000 C CNN
F 1 "Conn_01x01" H 10450 1350 50  0000 C CNN
F 2 "Connectors:1pin" H 10450 1450 50  0001 C CNN
F 3 "" H 10450 1450 50  0001 C CNN
	1    10450 1450
	1    0    0    -1  
$EndComp
$Comp
L Conn_01x01 J26
U 1 1
P 10450 1750
F 0 "J26" H 10450 1850 50  0000 C CNN
F 1 "Conn_01x01" H 10450 1650 50  0000 C CNN
F 2 "Connectors:1pin" H 10450 1750 50  0001 C CNN
F 3 "" H 10450 1750 50  0001 C CNN
	1    10450 1750
	1    0    0    -1  
$EndComp
$Comp
L Conn_01x01 J27
U 1 1
P 10450 2000
F 0 "J27" H 10450 2100 50  0000 C CNN
F 1 "Conn_01x01" H 10450 1900 50  0000 C CNN
F 2 "Connectors:1pin" H 10450 2000 50  0001 C CNN
F 3 "" H 10450 2000 50  0001 C CNN
	1    10450 2000
	1    0    0    -1  
$EndComp
$Comp
L Conn_01x01 J28
U 1 1
P 10450 2300
F 0 "J28" H 10450 2400 50  0000 C CNN
F 1 "Conn_01x01" H 10450 2200 50  0000 C CNN
F 2 "Connectors:1pin" H 10450 2300 50  0001 C CNN
F 3 "" H 10450 2300 50  0001 C CNN
	1    10450 2300
	1    0    0    -1  
$EndComp
Connection ~ 10250 1750
Connection ~ 10250 2000
Connection ~ 10250 2600
Connection ~ 10250 2300
Wire Wire Line
	2350 2800 2950 2800
$Comp
L Jumper_NC_Small JP7
U 1 1
P 2250 2800
F 0 "JP7" H 2250 2880 50  0000 C CNN
F 1 "Jumper_NC_Small" H 2260 2740 50  0000 C CNN
F 2 "Pin_Headers:Pin_Header_Straight_1x02_Pitch2.54mm" H 2250 2800 50  0001 C CNN
F 3 "" H 2250 2800 50  0001 C CNN
	1    2250 2800
	-1   0    0    1   
$EndComp
Connection ~ 2450 2800
Wire Wire Line
	2150 2800 2050 2800
Wire Wire Line
	5300 2800 5300 2350
Wire Wire Line
	5300 2150 5300 1250
$Comp
L Jumper_NC_Small JP8
U 1 1
P 5450 2800
F 0 "JP8" H 5450 2880 50  0000 C CNN
F 1 "Jumper_NC_Small" H 5460 2740 50  0000 C CNN
F 2 "Pin_Headers:Pin_Header_Straight_1x02_Pitch2.54mm" H 5450 2800 50  0001 C CNN
F 3 "" H 5450 2800 50  0001 C CNN
	1    5450 2800
	-1   0    0    1   
$EndComp
Wire Wire Line
	5600 2800 5550 2800
Connection ~ 5300 2800
Text Notes 7450 6950 0    60   ~ 0
HF Directional Coupler\nby Daniel Marks KW4TI\nCC-BY-SA 4.0\n
$Comp
L C_Small C9
U 1 1
P 5150 4550
F 0 "C9" H 5160 4620 50  0000 L CNN
F 1 "10 nF" H 5160 4470 50  0000 L CNN
F 2 "Capacitors_THT:C_Disc_D5.0mm_W2.5mm_P5.00mm" H 5150 4550 50  0001 C CNN
F 3 "" H 5150 4550 50  0001 C CNN
	1    5150 4550
	1    0    0    -1  
$EndComp
Connection ~ 5300 4450
Wire Wire Line
	5150 4650 5150 4750
Connection ~ 5300 4750
$EndSCHEMATC
